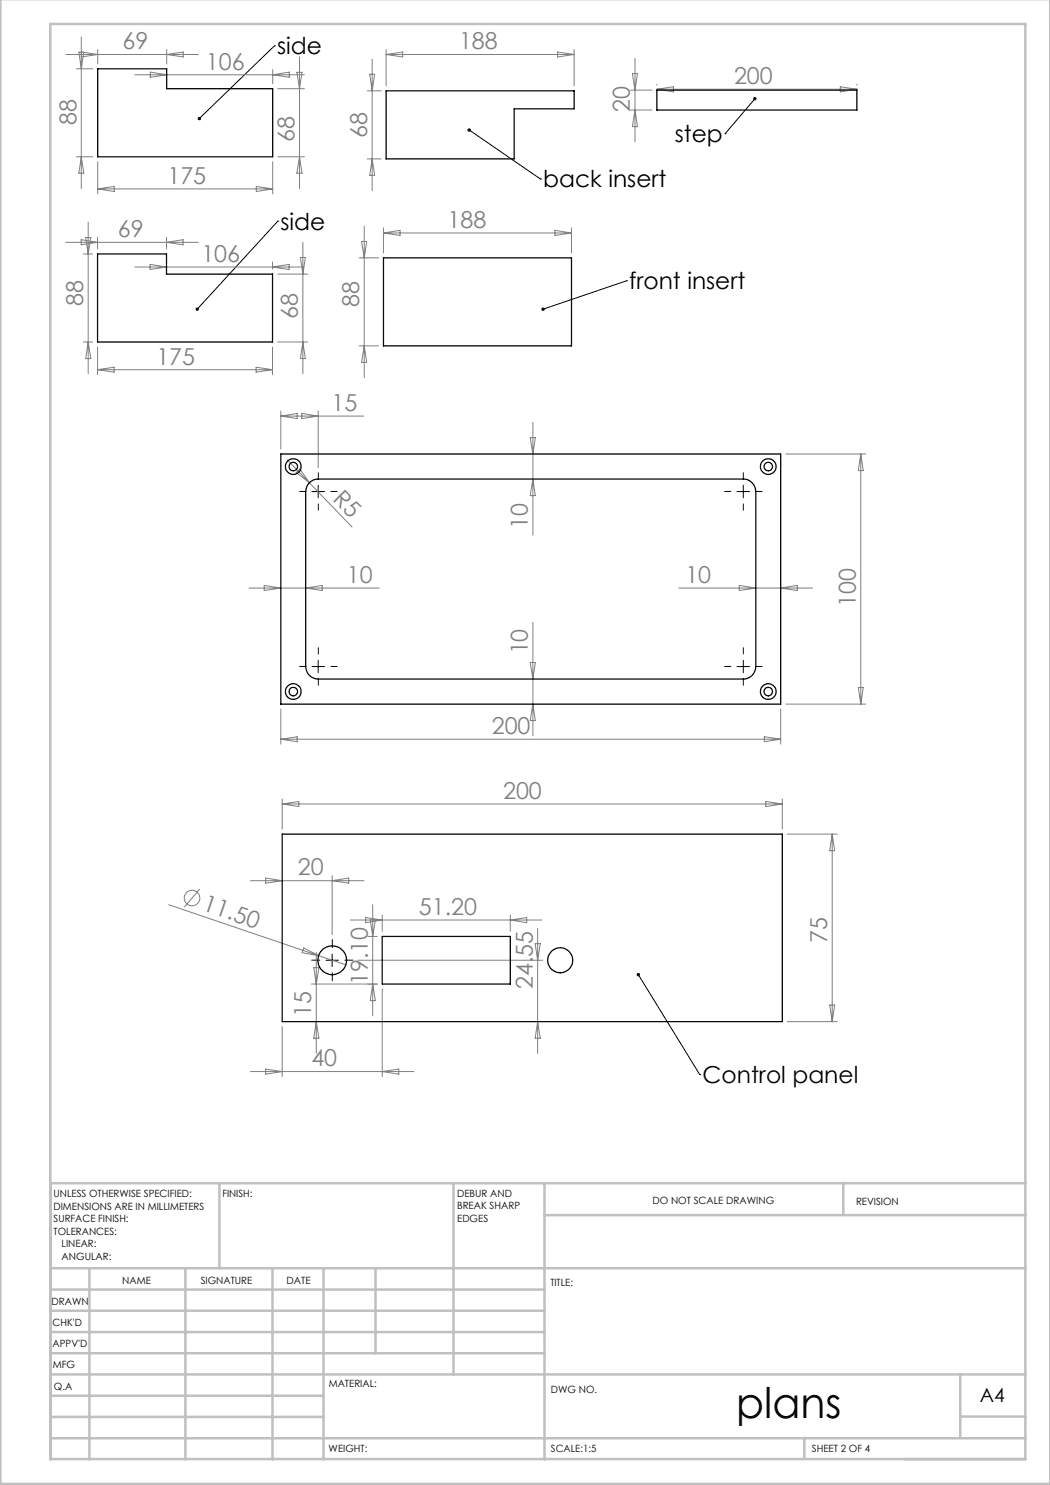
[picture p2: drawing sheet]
<svg xmlns="http://www.w3.org/2000/svg" width="210mm" height="297mm" viewBox="0 0 210 297" stroke-linecap="round" stroke-linejoin="round" font-family="sans-serif">
<g fill="none" stroke="#808080" stroke-width=".2">
<path d="M13.2 10.9h26.5M15.3 13.8h3.3M15.8 10.4h1l-.5 3.4zM16.3 7.4v30.3M16.3 10.4l3.2 .5-3.2 .5M19.5 9.9v2.9M27 15h33.9M30.1 14.4l3.2 .6-3.2 .4zM33.3 9.9v2.9M33.3 10.9l3.4-.5v1zM54.5 13.9v2.9M54.5 15l3.4-.6v1z"/>
<path d="M55.6 17.7h5.3M59.4 14.5h1l-.5 3.2zM59.9 11.4v26.3M73.4 18.2h2.8M73.9 14.8h1l-.5 3.4zM74.4 11.8v26.3M77.2 9.9v7.3M77.2 10.9h37.6M77.2 10.9l3.3-.5v1zM111.5 10.4l3.3 .5-3.3 .5zM114.8 9.9v7.3M126 18h4.4"/>
<path d="M126.5 14.7h1l-.5 3.3zM127 11.7v16.7M131.4 16.9v.1M131.4 17.8h40M131.4 17.8l3.3-.4v1zM168.1 17.4l3.3 .4-3.3 .6zM171.4 16.9v.1M15.3 31.4h3.3M16.3 31.4l.5 3.2h-1zM19.5 32.3v6.5M19.5 37.8h35M19.5 37.8l3.4-.5v1z"/>
<path d="M51.3 37.3l3.2 .5-3.2 .5zM54.5 32.3v6.5M55.6 31.4h5.3M59.9 31.4l.5 3.2h-1zM73.4 31.8h2.8M74.4 31.8l.5 3.3h-1zM126 22h4.4M127 22l.5 3.3h-1zM13.2 48.5h26.5M16.2 47.9l3.3 .6-3.3 .5zM16.7 50.8h1.8M17.1 47.5h1.1l-.6 3.3z"/>
<path d="M17.6 44.4v30.4M19.5 47.4v2.4M27 53.4h33.9M30 52.9l3.3 .5-3.3 .5zM33.3 47.4v2.4M33.3 48.5l3.3-.6v1.1zM54.5 52.4v1.4M54.5 53.4l3.3-.5v1zM55.5 54.8h6.1M60.1 51.5h1l-.5 3.3zM60.6 48.5v26.3M71.8 51.6h3.9"/>
<path d="M72.3 48.3h1l-.5 3.3zM72.8 45.2v30.3M76.7 45.6v5M76.7 46.6h37.6M76.7 46.6l3.3-.5v1zM111 46.1l3.3 .5-3.3 .5zM114.3 45.6v5M16.7 68.4h1.8M17.6 68.4l.6 3.3h-1.1zM19.5 69.4v5.5M19.5 73.9h35M19.5 73.9l3.3-.5v1z"/>
<path d="M51.2 73.4l3.3 .5-3.3 .5zM54.5 69.4v5.5M55.5 68.4h6.1M60.6 68.4l.5 3.3h-1zM71.8 69.2h3.9M72.8 69.2l.5 3.3h-1zM56.2 82.2v7.6M56.2 83.2l3.2-.5v1zM56.2 83.2h16.6M57.5 92l12.9 13.4M59.2 94.5l.8-.7 1.9 2.8zM60.4 82.7l3.2 .5-3.2 .5z"/>
<path d="M63.6 82.2v11.4M106 87.5h1.1l-.5 3.3zM106.6 84.5v22.5M106.6 95.8l.5 3.3h-1.1zM157.2 90.8h15.9M172.2 90.8v50M172.2 90.8l.4 3.3h-.9zM49.8 117.6h26M52.8 117.1l3.4 .5-3.4 .5zM61.1 117.6l3.4-.5v1zM135.7 117.6h26.8M147.8 117.1l3.4 .5-3.4 .5z"/>
<path d="M156.1 117.6l3.4-.5v1zM106 132.5h1.1l-.5 3.3zM106.6 124.5v22.7M171.7 137.5h.9l-.4 3.3zM56.2 141.8v7M56.2 147.8h99.9M56.2 147.8l3.2-.4v.9zM56.4 159.8v6M106.6 140.8l.5 3.3h-1.1zM152.9 147.4l3.2 .4-3.2 .5zM156.1 141.8v7M156.5 159.8v6"/>
<path d="M157.2 140.8h15.9M40 177.8l-3.1 3.6M50.1 176.1h22.7M53.1 175.6l3.3 .5-3.3 .5zM56.4 160.8h100.1M56.4 160.8l3.4-.5v1zM66.4 175.1v11.8M66.4 176.1l3.3-.5v1zM153.1 160.3l3.4 .5-3.4 .5zM157.4 166.8h10M166.4 166.8v37.5M166.4 166.8l.5 3.3h-1z"/>
<path d="M33.7 180.9l30 10.2M60.7 189.6l3 1.5-3.3-.6zM62.3 196.8h13.2M62.8 193.5h1l-.5 3.3zM63.3 190.5v20.2M63.7 191.1l5.5 1.9M70.1 184h38.3M71.6 192h36.9M73.1 183.5l3.3 .5-3.3 .5zM73.6 187.3h1.9M74 184h1.1l-.6 3.3zM74.5 180.9v22.3"/>
<path d="M74.5 196.8l.6 3.3h-1.1zM76.4 183v3.3M76.4 197.8v17.5M102.1 183v3.3M102.1 184l3.2-.5v1zM107 188.7h1.1l-.6 3.3zM107.5 185.7v25M50.1 214.3h32.7M53.1 213.8l3.3 .5-3.3 .5zM56.4 205.3v10M63.3 204.3l.5 3.3h-1zM76.4 214.3l3.4-.5v1z"/>
<path d="M107.5 204.3l.6 3.3h-1.1zM157.4 204.3h10M165.9 201h1l-.5 3.3z"/>
<circle cx="38.4" cy="179.6" r="1.55"/>
</g>
<g fill="none" stroke="#000" stroke-width=".2" stroke-dasharray="15.2 1.3 1.3 1.3">
<path d="M61.2 98.3h-1.3M63.7 95.8v-1.3M66.2 98.3h1.2M146.2 98.3h-1.3M148.7 95.8v-1.3M151.2 98.3h1.2M63.7 100.8v1.2M148.7 100.8v1.2M61.2 133.3h-1.3M63.7 130.8v-1.3M63.7 135.8v1.2M66.2 133.3h1.2"/>
<path d="M146.2 133.3h-1.3M148.7 130.8v-1.3M148.7 135.8v1.2M151.2 133.3h1.2M64 192h-1.7M66.5 189.5v-1.6M66.5 194.5v1.7M69 192h1.6"/>
</g>
<g fill="none" stroke="#000" stroke-width=".2">
<path d="M54.9 9.2h.1M54.9 9.2l-15 14.5M151 19.8l-6 6.9M93.8 26l14.3 9.8M108.1 35.8h.1M145 26.7h.1M55.6 44.2h.1M55.6 44.2l-16.2 17.6M125.3 56.2h.1M125.3 56.2l-16.7 5.6M62.4 98.3h2.5M63.6 97v2.6"/>
<path d="M147.4 98.3h2.5M148.7 97v2.6M62.4 133.3h2.5M63.6 132.1v2.4M147.4 133.3h2.5M148.7 132.1v2.4M65.2 192h2.5M66.4 190.8v2.5M127.7 194.9l12.2 20M139.9 214.9h.1"/>
</g>
<g fill="none" stroke="#c0c0c0" stroke-width=".5">
<path d="M.1 -.1v296.9h209.9v-296.9M10.1 4.8h195v287h-195zM43.9 236.6v17M90.7 236.6v38.3M108.9 236.6v55.3M168.7 236.6v6.3M205.1 236.6h-195v55.3M10.1 253.6h195M10.1 257.9h98.8M17.9 253.6v38.3M37.1 253.6v38.3M54.5 253.6v38.3"/>
<path d="M64.7 253.6v38.3M75.1 253.6v17M108.9 243h96.2M10.1 270.6h98.8M10.1 266.4h98.8M10.1 262.1h98.8M10.1 279.1h54.6M10.1 274.9h195M192.1 274.8v12.7M10.1 287.7h195M10.1 283.4h54.6M160.9 287.5v4.3"/>
<path d="M192.1 283.3h13"/>
</g>
<path d="M93.6 25.7l.2 .3-.2-.2a.36 .36 0 0 0 .3 .5 .36 .36 0 0 0 .3-.5 .36 .36 0 0 0-.6-.1zM39.2 61.6v.4l.2-.2-.2 .3a.35 .35 0 0 0 .5 0 .35 .35 0 0 0 0-.5 .35 .35 0 0 0-.5 0zM150.7 19.6a.34 .34 0 0 0 .1 .4 .34 .34 0 0 0 .5-.1 .34 .34 0 0 0-.1-.4l-.2 .3 .2-.3-.3-.1zM39.7 23.4l-.2 .2 .1 .4 .3-.3-.3 .3a.35 .35 0 0 0 .5 0 .35 .35 0 0 0 .1-.5 .35 .35 0 0 0-.5-.1zM108.4 61.6l-.1 .3 .3-.1-.3 .1a.34 .34 0 0 0 .5 .2 .34 .34 0 0 0 .1-.5 .34 .34 0 0 0-.5 0zM127.5 194.6a.34 .34 0 0 0 0 .6 .34 .34 0 0 0 .5-.3 .34 .34 0 0 0-.4-.3l.1 .3z" fill="#000"/>
<g fill="none" stroke="#000" stroke-width=".25">
<path d="M19.5 13.8h13.8v3.9h21.2v13.7h-35zM77.2 18.2h37.6v3.6h-12v10h-25.6zM131.4 18h40v4h-40zM19.5 50.8h13.8v4h21.2v13.6h-35zM76.7 51.6h37.6v17.6h-37.6zM56.2 90.8h99.9v50h-99.9zM61.9 96.6a2.32 2.32 0 0 1 1.7-.8h85.1a2.53 2.53 0 0 1 2.5 2.5v35a2.53 2.53 0 0 1-2.5 2.5h-85.1a2.53 2.53 0 0 1-2.5-2.5v-35a2.72 2.72 0 0 1 .8-1.7zM56.4 166.8h100.1v37.5h-100.1zM76.4 187.3h25.7v9.5h-25.7z"/>
<circle cx="58.7" cy="93.3" r="1.58"/>
<circle cx="58.7" cy="93.3" r=".85"/>
<circle cx="153.6" cy="93.3" r=".84"/>
<circle cx="153.7" cy="93.3" r="1.58"/>
<circle cx="58.7" cy="138.3" r="1.57"/>
<circle cx="58.7" cy="138.3" r=".86"/>
<circle cx="153.6" cy="138.3" r=".85"/>
<circle cx="153.7" cy="138.3" r="1.57"/>
<circle cx="66.4" cy="192.1" r="2.88"/>
<circle cx="112" cy="192.1" r="2.49"/>
</g>
<text font-size="8.5" x="147.2" y="283.5">plans</text>
<g font-size="4.7" fill="#808080">
<text x="24.5" y="9.9">69</text>
<text x="91.8" y="9.9">188</text>
<text x="41.2" y="13.9">106</text>
<text x="146.8" y="16.8">200</text>
<text x="126" y="22.4" transform="rotate(-90 126 22.4)">20</text>
<text x="15.3" y="24.9" transform="rotate(-90 15.3 24.9)">88</text>
<text x="58.9" y="28.3" transform="rotate(-90 58.9 28.3)">68</text>
<text x="73.4" y="27.7" transform="rotate(-90 73.4 27.7)">68</text>
<text x="33.5" y="36.8">175</text>
<text x="23.6" y="47.4">69</text>
<text x="89.5" y="45.6">188</text>
<text x="40.3" y="52.4">106</text>
<text x="16.7" y="61.1" transform="rotate(-90 16.7 61.1)">88</text>
<text x="59.6" y="63.8" transform="rotate(-90 59.6 63.8)">68</text>
<text x="71.8" y="61.3" transform="rotate(-90 71.8 61.3)">88</text>
<text x="31.3" y="72.9">175</text>
<text x="66.3" y="82.2">15</text>
<text x="66.4" y="99.9" transform="rotate(45 66.4 99.9)">R5</text>
<text x="105.6" y="105.7" transform="rotate(-90 105.6 105.7)">10</text>
<text x="69.4" y="116.6">10</text>
<text x="137.1" y="116.6">10</text>
<text x="171.2" y="121.5" transform="rotate(-90 171.2 121.5)">100</text>
<text x="105.6" y="130.9" transform="rotate(-90 105.6 130.9)">10</text>
<text x="98.4" y="146.8">200</text>
<text x="100.6" y="159.8">200</text>
<text x="59.5" y="175.1">20</text>
<text x="40.3" y="182" transform="rotate(19 40.3 182)">11.50</text>
<text x="83.8" y="183">51.20</text>
<text x="165.4" y="188.6" transform="rotate(-90 165.4 188.6)">75</text>
<text x="73.6" y="197" transform="rotate(-90 73.6 197)">19.10</text>
<text x="106.5" y="197.9" transform="rotate(-90 106.5 197.9)">24.55</text>
<text x="62.3" y="203.4" transform="rotate(-90 62.3 203.4)">15</text>
<text x="62.3" y="213.3">40</text>
</g>
<g font-size="4.7">
<text x="55.4" y="10.9">side</text>
<text x="135" y="28.5">step</text>
<text x="108.7" y="37.5">back insert</text>
<text x="56.1" y="45.9">side</text>
<text x="125.8" y="57.9">front insert</text>
<text x="140.5" y="216.6">Control panel</text>
</g>
<text font-size="3.9" x="196" y="280.4">A4</text>
<g font-size="2">
<text x="10.7" y="239.5">UNLESS OTHERWISE SPECIFIED:</text>
<text x="44.5" y="239.5">FINISH:</text>
<text x="91.4" y="239.4">DEBUR AND</text>
<text x="10.7" y="242">DIMENSIONS ARE IN MILLIMETERS</text>
<text x="10.7" y="244.5">SURFACE FINISH:</text>
<text x="91.4" y="241.9">BREAK SHARP</text>
<text x="91.4" y="244.4">EDGES</text>
<text x="130.5" y="240.8">DO NOT SCALE DRAWING</text>
<text x="171.2" y="241">REVISION</text>
<text x="10.7" y="247">TOLERANCES:</text>
<text x="12.3" y="249.5">LINEAR:</text>
<text x="12.3" y="252">ANGULAR:</text>
<text x="24.4" y="256.9">NAME</text>
<text x="40.1" y="256.8">SIGNATURE</text>
<text x="57.3" y="256.8">DATE</text>
<text x="110.1" y="257.1">TITLE:</text>
<text x="10.3" y="260.9">DRAWN</text>
<text x="10.5" y="269.3">APPV'D</text>
<text x="10.5" y="265.2">CHK'D</text>
<text x="10.6" y="273.6">MFG</text>
<text x="10.8" y="278">Q.A</text>
<text x="65.8" y="277.4">MATERIAL:</text>
<text x="110.2" y="278.5">DWG NO.</text>
<text x="65.7" y="290.4">WEIGHT:</text>
<text x="110.2" y="290.5">SCALE:1:5</text>
<text x="162.4" y="290.4">SHEET 2 OF 4</text>
</g>
</svg>
